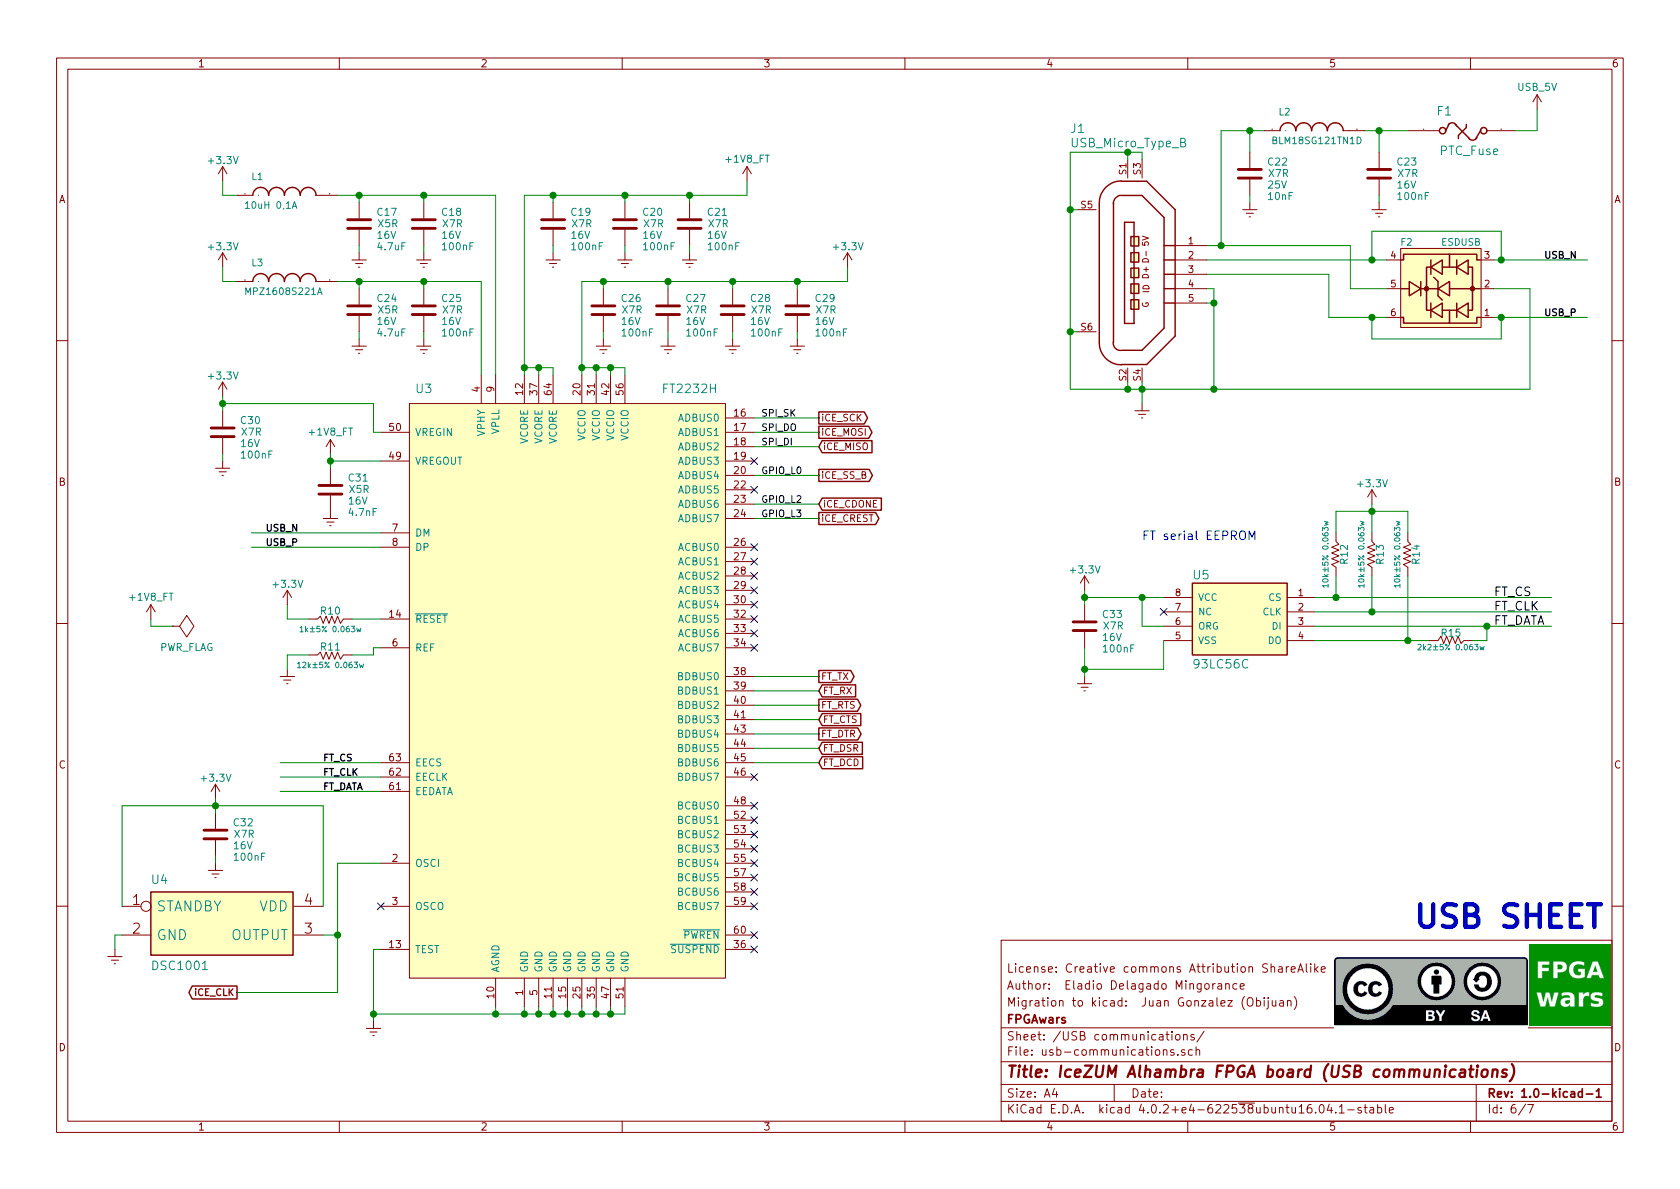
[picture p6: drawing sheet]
EESchema Schematic File Version 2
LIBS:icezum
EELAYER 25 0
EELAYER END
$Descr A4 11693 8268
encoding utf-8
Sheet 6 7
Title "IceZUM Alhambra FPGA board (USB communications)"
Date ""
Rev "1.0-kicad-1"
Comp "FPGAwars"
Comment1 "Migration to kicad:  Juan Gonzalez (Obijuan)"
Comment2 "Author:  Eladio Delagado Mingorance"
Comment3 "License: Creative commons Attribution ShareAlike "
Comment4 ""
$EndDescr
$Comp
L FT2232H U3
U 1 1
P 3950 4800
F 0 "U3" H 2950 6900 60  0000 C CNN
F 1 "FT2232H" H 4800 6900 60  0000 C CNN
F 2 "" H 3850 4900 60  0000 C CNN
F 3 "" H 3850 4900 60  0000 C CNN
	1    3950 4800
	1    0    0    -1  
$EndComp
$Comp
L USB_Micro_Type_B J1
U 1 1
P 8400 1450
F 0 "J1" V 9000 500 60  0000 L BNN
F 1 "USB_Micro_Type_B" V 8900 500 60  0000 L BNN
F 2 "" H 8400 1450 60  0000 C CNN
F 3 "" H 8400 1450 60  0000 C CNN
	1    8400 1450
	0    1    -1   0   
$EndComp
$Comp
L GNDREF #PWR0120
U 1 1
P 7950 2800
F 0 "#PWR0120" H 7950 2550 50  0001 C CNN
F 1 "GNDREF" H 7950 2650 50  0001 C CNN
F 2 "" H 7950 2800 50  0000 C CNN
F 3 "" H 7950 2800 50  0000 C CNN
	1    7950 2800
	1    0    0    -1  
$EndComp
$Comp
L ESDUSB F2
U 1 1
P 9650 1800
F 0 "F2" H 9790 1920 47  0000 C CNN
F 1 "ESDUSB" H 10170 1920 47  0000 C CNN
F 2 "" H 9700 1900 47  0000 C CNN
F 3 "" H 9700 1900 47  0000 C CNN
	1    9650 1800
	1    0    0    -1  
$EndComp
$Comp
L Inductor L2
U 1 1
P 8800 900
F 0 "L2" H 8900 1000 47  0000 L BNN
F 1 "BLM18SG121TN1D" H 8850 800 47  0000 L BNN
F 2 "" H 8800 900 60  0000 C CNN
F 3 "" H 8800 900 60  0000 C CNN
	1    8800 900 
	1    0    0    -1  
$EndComp
$Comp
L C C22
U 1 1
P 8700 1200
F 0 "C22" H 8820 1280 50  0000 L CNN
F 1 "10nF" H 8820 1040 50  0000 L CNN
F 2 "" H 8738 1050 50  0000 C CNN
F 3 "" H 8700 1200 50  0000 C CNN
F 4 "X7R" H 8900 1200 50  0000 C CNN "class"
F 5 "25V" H 8890 1120 50  0000 C CNN "Voltage"
	1    8700 1200
	1    0    0    -1  
$EndComp
$Comp
L GNDREF #PWR0121
U 1 1
P 8700 1400
F 0 "#PWR0121" H 8700 1150 50  0001 C CNN
F 1 "GNDREF" H 8700 1250 50  0001 C CNN
F 2 "" H 8700 1400 50  0000 C CNN
F 3 "" H 8700 1400 50  0000 C CNN
	1    8700 1400
	1    0    0    -1  
$EndComp
$Comp
L C C23
U 1 1
P 9600 1200
F 0 "C23" H 9720 1280 50  0000 L CNN
F 1 "100nF" H 9720 1040 50  0000 L CNN
F 2 "" H 9638 1050 50  0000 C CNN
F 3 "" H 9600 1200 50  0000 C CNN
F 4 "X7R" H 9800 1200 50  0000 C CNN "class"
F 5 "16V" H 9790 1120 50  0000 C CNN "Voltage"
	1    9600 1200
	1    0    0    -1  
$EndComp
$Comp
L GNDREF #PWR0122
U 1 1
P 9600 1400
F 0 "#PWR0122" H 9600 1150 50  0001 C CNN
F 1 "GNDREF" H 9600 1250 50  0001 C CNN
F 2 "" H 9600 1400 50  0000 C CNN
F 3 "" H 9600 1400 50  0000 C CNN
	1    9600 1400
	1    0    0    -1  
$EndComp
$Comp
L PTC_Fuse F1
U 1 1
P 9800 900
F 0 "F1" H 10000 1000 60  0000 L BNN
F 1 "PTC_Fuse" H 10020 724 60  0000 L BNN
F 2 "" H 9800 900 60  0000 C CNN
F 3 "" H 9800 900 60  0000 C CNN
	1    9800 900 
	1    0    0    -1  
$EndComp
$Comp
L USB_5V #PWR0123
U 1 1
P 10700 750
F 0 "#PWR0123" H 10700 600 50  0001 C CNN
F 1 "USB_5V" H 10700 900 50  0000 C CNN
F 2 "" H 10700 750 60  0000 C CNN
F 3 "" H 10700 750 60  0000 C CNN
	1    10700 750 
	1    0    0    -1  
$EndComp
Text Label 10750 1800 0    47   ~ 9
USB_N
Text Label 10750 2200 0    47   ~ 9
USB_P
$Comp
L +3.3V #PWR0124
U 1 1
P 1550 1250
F 0 "#PWR0124" H 1550 1100 50  0001 C CNN
F 1 "+3.3V" H 1550 1390 50  0000 C CNN
F 2 "" H 1550 1250 50  0000 C CNN
F 3 "" H 1550 1250 50  0000 C CNN
	1    1550 1250
	1    0    0    -1  
$EndComp
$Comp
L Inductor L1
U 1 1
P 1650 1350
F 0 "L1" H 1750 1450 47  0000 L BNN
F 1 "10uH 0,1A" H 1700 1250 47  0000 L BNN
F 2 "" H 1650 1350 60  0000 C CNN
F 3 "" H 1650 1350 60  0000 C CNN
	1    1650 1350
	1    0    0    -1  
$EndComp
$Comp
L C C17
U 1 1
P 2500 1550
F 0 "C17" H 2620 1630 50  0000 L CNN
F 1 "4.7uF" H 2620 1390 50  0000 L CNN
F 2 "" H 2538 1400 50  0000 C CNN
F 3 "" H 2500 1550 50  0000 C CNN
F 4 "X5R" H 2700 1550 50  0000 C CNN "class"
F 5 "16V" H 2690 1470 50  0000 C CNN "Voltage"
	1    2500 1550
	1    0    0    -1  
$EndComp
$Comp
L C C18
U 1 1
P 2950 1550
F 0 "C18" H 3070 1630 50  0000 L CNN
F 1 "100nF" H 3070 1390 50  0000 L CNN
F 2 "" H 2988 1400 50  0000 C CNN
F 3 "" H 2950 1550 50  0000 C CNN
F 4 "X7R" H 3150 1550 50  0000 C CNN "class"
F 5 "16V" H 3140 1470 50  0000 C CNN "Voltage"
	1    2950 1550
	1    0    0    -1  
$EndComp
$Comp
L GNDREF #PWR0125
U 1 1
P 2950 1750
F 0 "#PWR0125" H 2950 1500 50  0001 C CNN
F 1 "GNDREF" H 2950 1600 50  0001 C CNN
F 2 "" H 2950 1750 50  0000 C CNN
F 3 "" H 2950 1750 50  0000 C CNN
	1    2950 1750
	1    0    0    -1  
$EndComp
$Comp
L +3.3V #PWR0126
U 1 1
P 1550 1850
F 0 "#PWR0126" H 1550 1700 50  0001 C CNN
F 1 "+3.3V" H 1550 1990 50  0000 C CNN
F 2 "" H 1550 1850 50  0000 C CNN
F 3 "" H 1550 1850 50  0000 C CNN
	1    1550 1850
	1    0    0    -1  
$EndComp
$Comp
L Inductor L3
U 1 1
P 1650 1950
F 0 "L3" H 1750 2050 47  0000 L BNN
F 1 "MPZ1608S221A" H 1700 1850 47  0000 L BNN
F 2 "" H 1650 1950 60  0000 C CNN
F 3 "" H 1650 1950 60  0000 C CNN
	1    1650 1950
	1    0    0    -1  
$EndComp
$Comp
L C C24
U 1 1
P 2500 2150
F 0 "C24" H 2620 2230 50  0000 L CNN
F 1 "4.7uF" H 2620 1990 50  0000 L CNN
F 2 "" H 2538 2000 50  0000 C CNN
F 3 "" H 2500 2150 50  0000 C CNN
F 4 "X5R" H 2700 2150 50  0000 C CNN "class"
F 5 "16V" H 2690 2070 50  0000 C CNN "Voltage"
	1    2500 2150
	1    0    0    -1  
$EndComp
$Comp
L GNDREF #PWR0127
U 1 1
P 2500 2350
F 0 "#PWR0127" H 2500 2100 50  0001 C CNN
F 1 "GNDREF" H 2500 2200 50  0001 C CNN
F 2 "" H 2500 2350 50  0000 C CNN
F 3 "" H 2500 2350 50  0000 C CNN
	1    2500 2350
	1    0    0    -1  
$EndComp
$Comp
L C C25
U 1 1
P 2950 2150
F 0 "C25" H 3070 2230 50  0000 L CNN
F 1 "100nF" H 3070 1990 50  0000 L CNN
F 2 "" H 2988 2000 50  0000 C CNN
F 3 "" H 2950 2150 50  0000 C CNN
F 4 "X7R" H 3150 2150 50  0000 C CNN "class"
F 5 "16V" H 3140 2070 50  0000 C CNN "Voltage"
	1    2950 2150
	1    0    0    -1  
$EndComp
$Comp
L GNDREF #PWR0128
U 1 1
P 2950 2350
F 0 "#PWR0128" H 2950 2100 50  0001 C CNN
F 1 "GNDREF" H 2950 2200 50  0001 C CNN
F 2 "" H 2950 2350 50  0000 C CNN
F 3 "" H 2950 2350 50  0000 C CNN
	1    2950 2350
	1    0    0    -1  
$EndComp
$Comp
L +1V8_FT #PWR0129
U 1 1
P 5200 1250
F 0 "#PWR0129" H 5200 1100 50  0001 C CNN
F 1 "+1V8_FT" H 5200 1400 50  0000 C CNN
F 2 "" H 5200 1250 60  0000 C CNN
F 3 "" H 5200 1250 60  0000 C CNN
	1    5200 1250
	1    0    0    -1  
$EndComp
$Comp
L C C19
U 1 1
P 3850 1550
F 0 "C19" H 3970 1630 50  0000 L CNN
F 1 "100nF" H 3970 1390 50  0000 L CNN
F 2 "" H 3888 1400 50  0000 C CNN
F 3 "" H 3850 1550 50  0000 C CNN
F 4 "X7R" H 4050 1550 50  0000 C CNN "class"
F 5 "16V" H 4040 1470 50  0000 C CNN "Voltage"
	1    3850 1550
	1    0    0    -1  
$EndComp
$Comp
L C C20
U 1 1
P 4350 1550
F 0 "C20" H 4470 1630 50  0000 L CNN
F 1 "100nF" H 4470 1390 50  0000 L CNN
F 2 "" H 4388 1400 50  0000 C CNN
F 3 "" H 4350 1550 50  0000 C CNN
F 4 "X7R" H 4550 1550 50  0000 C CNN "class"
F 5 "16V" H 4540 1470 50  0000 C CNN "Voltage"
	1    4350 1550
	1    0    0    -1  
$EndComp
$Comp
L C C21
U 1 1
P 4800 1550
F 0 "C21" H 4920 1630 50  0000 L CNN
F 1 "100nF" H 4920 1390 50  0000 L CNN
F 2 "" H 4838 1400 50  0000 C CNN
F 3 "" H 4800 1550 50  0000 C CNN
F 4 "X7R" H 5000 1550 50  0000 C CNN "class"
F 5 "16V" H 4990 1470 50  0000 C CNN "Voltage"
	1    4800 1550
	1    0    0    -1  
$EndComp
$Comp
L C C26
U 1 1
P 4200 2150
F 0 "C26" H 4320 2230 50  0000 L CNN
F 1 "100nF" H 4320 1990 50  0000 L CNN
F 2 "" H 4238 2000 50  0000 C CNN
F 3 "" H 4200 2150 50  0000 C CNN
F 4 "X7R" H 4400 2150 50  0000 C CNN "class"
F 5 "16V" H 4390 2070 50  0000 C CNN "Voltage"
	1    4200 2150
	1    0    0    -1  
$EndComp
$Comp
L C C27
U 1 1
P 4650 2150
F 0 "C27" H 4770 2230 50  0000 L CNN
F 1 "100nF" H 4770 1990 50  0000 L CNN
F 2 "" H 4688 2000 50  0000 C CNN
F 3 "" H 4650 2150 50  0000 C CNN
F 4 "X7R" H 4850 2150 50  0000 C CNN "class"
F 5 "16V" H 4840 2070 50  0000 C CNN "Voltage"
	1    4650 2150
	1    0    0    -1  
$EndComp
$Comp
L C C28
U 1 1
P 5100 2150
F 0 "C28" H 5220 2230 50  0000 L CNN
F 1 "100nF" H 5220 1990 50  0000 L CNN
F 2 "" H 5138 2000 50  0000 C CNN
F 3 "" H 5100 2150 50  0000 C CNN
F 4 "X7R" H 5300 2150 50  0000 C CNN "class"
F 5 "16V" H 5290 2070 50  0000 C CNN "Voltage"
	1    5100 2150
	1    0    0    -1  
$EndComp
$Comp
L C C29
U 1 1
P 5550 2150
F 0 "C29" H 5670 2230 50  0000 L CNN
F 1 "100nF" H 5670 1990 50  0000 L CNN
F 2 "" H 5588 2000 50  0000 C CNN
F 3 "" H 5550 2150 50  0000 C CNN
F 4 "X7R" H 5750 2150 50  0000 C CNN "class"
F 5 "16V" H 5740 2070 50  0000 C CNN "Voltage"
	1    5550 2150
	1    0    0    -1  
$EndComp
$Comp
L GNDREF #PWR0130
U 1 1
P 4800 1750
F 0 "#PWR0130" H 4800 1500 50  0001 C CNN
F 1 "GNDREF" H 4800 1600 50  0001 C CNN
F 2 "" H 4800 1750 50  0000 C CNN
F 3 "" H 4800 1750 50  0000 C CNN
	1    4800 1750
	1    0    0    -1  
$EndComp
$Comp
L GNDREF #PWR0131
U 1 1
P 4350 1750
F 0 "#PWR0131" H 4350 1500 50  0001 C CNN
F 1 "GNDREF" H 4350 1600 50  0001 C CNN
F 2 "" H 4350 1750 50  0000 C CNN
F 3 "" H 4350 1750 50  0000 C CNN
	1    4350 1750
	1    0    0    -1  
$EndComp
$Comp
L GNDREF #PWR0132
U 1 1
P 3850 1750
F 0 "#PWR0132" H 3850 1500 50  0001 C CNN
F 1 "GNDREF" H 3850 1600 50  0001 C CNN
F 2 "" H 3850 1750 50  0000 C CNN
F 3 "" H 3850 1750 50  0000 C CNN
	1    3850 1750
	1    0    0    -1  
$EndComp
$Comp
L +3.3V #PWR0133
U 1 1
P 5900 1850
F 0 "#PWR0133" H 5900 1700 50  0001 C CNN
F 1 "+3.3V" H 5900 1990 50  0000 C CNN
F 2 "" H 5900 1850 50  0000 C CNN
F 3 "" H 5900 1850 50  0000 C CNN
	1    5900 1850
	1    0    0    -1  
$EndComp
$Comp
L GNDREF #PWR0134
U 1 1
P 4200 2350
F 0 "#PWR0134" H 4200 2100 50  0001 C CNN
F 1 "GNDREF" H 4200 2200 50  0001 C CNN
F 2 "" H 4200 2350 50  0000 C CNN
F 3 "" H 4200 2350 50  0000 C CNN
	1    4200 2350
	1    0    0    -1  
$EndComp
Wire Wire Line
	7950 1050 7950 1100
Wire Wire Line
	7450 1050 7950 1050
Wire Wire Line
	7450 1050 7450 2700
Wire Wire Line
	7450 2700 10650 2700
Wire Wire Line
	7850 1100 7850 1050
Connection ~ 7850 1050
Wire Wire Line
	7500 1450 7450 1450
Connection ~ 7450 1450
Wire Wire Line
	7500 2300 7450 2300
Connection ~ 7450 2300
Wire Wire Line
	7850 2650 7850 2700
Connection ~ 7850 2700
Wire Wire Line
	7950 2650 7950 2800
Connection ~ 7950 2700
Wire Wire Line
	8450 2000 8450 2700
Wire Wire Line
	8450 2100 8400 2100
Wire Wire Line
	8450 2000 8400 2000
Connection ~ 8450 2100
Wire Wire Line
	8700 900  8700 1050
Wire Wire Line
	8700 1350 8700 1400
Wire Wire Line
	8500 900  8800 900 
Wire Wire Line
	9600 900  9600 1050
Wire Wire Line
	9600 1350 9600 1400
Wire Wire Line
	9500 900  9800 900 
Wire Wire Line
	8400 1700 9400 1700
Wire Wire Line
	8500 1700 8500 900 
Connection ~ 8700 900 
Connection ~ 9600 900 
Wire Wire Line
	10550 900  10700 900 
Wire Wire Line
	10700 900  10700 750 
Wire Wire Line
	8400 1800 9650 1800
Wire Wire Line
	10400 1800 11050 1800
Wire Wire Line
	9550 1800 9550 1600
Wire Wire Line
	9550 1600 10450 1600
Wire Wire Line
	10450 1600 10450 1800
Connection ~ 10450 1800
Connection ~ 9550 1800
Wire Wire Line
	9400 1700 9400 2000
Wire Wire Line
	9400 2000 9650 2000
Connection ~ 8500 1700
Wire Wire Line
	8400 1900 9250 1900
Wire Wire Line
	9250 1900 9250 2200
Wire Wire Line
	9250 2200 9650 2200
Wire Wire Line
	10400 2200 11050 2200
Wire Wire Line
	10450 2200 10450 2350
Wire Wire Line
	10450 2350 9550 2350
Wire Wire Line
	9550 2350 9550 2200
Connection ~ 9550 2200
Connection ~ 10450 2200
Wire Wire Line
	10400 2000 10650 2000
Wire Wire Line
	10650 2000 10650 2700
Connection ~ 8450 2700
Wire Wire Line
	1550 1250 1550 1350
Wire Wire Line
	1550 1350 1650 1350
Wire Wire Line
	2500 1700 2500 1750
Wire Wire Line
	2500 1400 2500 1350
Wire Wire Line
	2350 1350 3450 1350
Wire Wire Line
	2950 1700 2950 1750
Wire Wire Line
	2950 1350 2950 1400
Connection ~ 2500 1350
Wire Wire Line
	1550 1850 1550 1950
Wire Wire Line
	1550 1950 1650 1950
Wire Wire Line
	2500 2300 2500 2350
Wire Wire Line
	2500 2000 2500 1950
Wire Wire Line
	2950 2300 2950 2350
Wire Wire Line
	2950 1950 2950 2000
Wire Wire Line
	3350 1950 3350 2600
Wire Wire Line
	3450 1350 3450 2600
Connection ~ 2950 1350
Wire Wire Line
	5200 1350 5200 1250
Wire Wire Line
	3650 1350 5200 1350
Wire Wire Line
	3650 1350 3650 2600
Wire Wire Line
	3850 2550 3850 2600
Wire Wire Line
	3650 2550 3850 2550
Connection ~ 3650 2550
Wire Wire Line
	3750 2600 3750 2550
Connection ~ 3750 2550
Wire Wire Line
	4800 1400 4800 1350
Connection ~ 4800 1350
Wire Wire Line
	4350 1400 4350 1350
Connection ~ 4350 1350
Wire Wire Line
	3850 1400 3850 1350
Connection ~ 3850 1350
Wire Wire Line
	4800 1750 4800 1700
Wire Wire Line
	4350 1750 4350 1700
Wire Wire Line
	3850 1750 3850 1700
Wire Wire Line
	4350 2550 4350 2600
Wire Wire Line
	4050 2550 4350 2550
Wire Wire Line
	4050 1950 4050 2600
Wire Wire Line
	4250 2600 4250 2550
Connection ~ 4250 2550
Wire Wire Line
	4150 2600 4150 2550
Connection ~ 4150 2550
Wire Wire Line
	5900 1950 5900 1850
Wire Wire Line
	4050 1950 5900 1950
Connection ~ 4050 2550
Wire Wire Line
	5100 2000 5100 1950
Connection ~ 5100 1950
Wire Wire Line
	5550 2000 5550 1950
Connection ~ 5550 1950
Wire Wire Line
	4200 2350 4200 2300
Wire Wire Line
	4200 2000 4200 1950
Connection ~ 4200 1950
Wire Wire Line
	4650 2000 4650 1950
Connection ~ 4650 1950
$Comp
L GNDREF #PWR0135
U 1 1
P 4650 2350
F 0 "#PWR0135" H 4650 2100 50  0001 C CNN
F 1 "GNDREF" H 4650 2200 50  0001 C CNN
F 2 "" H 4650 2350 50  0000 C CNN
F 3 "" H 4650 2350 50  0000 C CNN
	1    4650 2350
	1    0    0    -1  
$EndComp
$Comp
L GNDREF #PWR0136
U 1 1
P 5100 2350
F 0 "#PWR0136" H 5100 2100 50  0001 C CNN
F 1 "GNDREF" H 5100 2200 50  0001 C CNN
F 2 "" H 5100 2350 50  0000 C CNN
F 3 "" H 5100 2350 50  0000 C CNN
	1    5100 2350
	1    0    0    -1  
$EndComp
$Comp
L GNDREF #PWR0137
U 1 1
P 5550 2350
F 0 "#PWR0137" H 5550 2100 50  0001 C CNN
F 1 "GNDREF" H 5550 2200 50  0001 C CNN
F 2 "" H 5550 2350 50  0000 C CNN
F 3 "" H 5550 2350 50  0000 C CNN
	1    5550 2350
	1    0    0    -1  
$EndComp
Wire Wire Line
	5550 2350 5550 2300
Wire Wire Line
	5100 2350 5100 2300
Wire Wire Line
	4650 2350 4650 2300
Wire Wire Line
	2350 1950 3350 1950
Connection ~ 2500 1950
Connection ~ 2950 1950
$Comp
L GNDREF #PWR0138
U 1 1
P 2500 1750
F 0 "#PWR0138" H 2500 1500 50  0001 C CNN
F 1 "GNDREF" H 2500 1600 50  0001 C CNN
F 2 "" H 2500 1750 50  0000 C CNN
F 3 "" H 2500 1750 50  0000 C CNN
	1    2500 1750
	1    0    0    -1  
$EndComp
$Comp
L C C30
U 1 1
P 1550 3000
F 0 "C30" H 1670 3080 50  0000 L CNN
F 1 "100nF" H 1670 2840 50  0000 L CNN
F 2 "" H 1588 2850 50  0000 C CNN
F 3 "" H 1550 3000 50  0000 C CNN
F 4 "X7R" H 1750 3000 50  0000 C CNN "class"
F 5 "16V" H 1740 2920 50  0000 C CNN "Voltage"
	1    1550 3000
	1    0    0    -1  
$EndComp
$Comp
L GNDREF #PWR0139
U 1 1
P 1550 3200
F 0 "#PWR0139" H 1550 2950 50  0001 C CNN
F 1 "GNDREF" H 1550 3050 50  0001 C CNN
F 2 "" H 1550 3200 50  0000 C CNN
F 3 "" H 1550 3200 50  0000 C CNN
	1    1550 3200
	1    0    0    -1  
$EndComp
Wire Wire Line
	1550 3200 1550 3150
$Comp
L +3.3V #PWR0140
U 1 1
P 1550 2750
F 0 "#PWR0140" H 1550 2600 50  0001 C CNN
F 1 "+3.3V" H 1550 2890 50  0000 C CNN
F 2 "" H 1550 2750 50  0000 C CNN
F 3 "" H 1550 2750 50  0000 C CNN
	1    1550 2750
	1    0    0    -1  
$EndComp
Wire Wire Line
	1550 2750 1550 2850
$Comp
L +1V8_FT #PWR0141
U 1 1
P 2300 3150
F 0 "#PWR0141" H 2300 3000 50  0001 C CNN
F 1 "+1V8_FT" H 2300 3300 50  0000 C CNN
F 2 "" H 2300 3150 60  0000 C CNN
F 3 "" H 2300 3150 60  0000 C CNN
	1    2300 3150
	1    0    0    -1  
$EndComp
$Comp
L C C31
U 1 1
P 2300 3400
F 0 "C31" H 2420 3480 50  0000 L CNN
F 1 "4.7nF" H 2420 3240 50  0000 L CNN
F 2 "" H 2338 3250 50  0000 C CNN
F 3 "" H 2300 3400 50  0000 C CNN
F 4 "X5R" H 2500 3400 50  0000 C CNN "class"
F 5 "16V" H 2490 3320 50  0000 C CNN "Voltage"
	1    2300 3400
	1    0    0    -1  
$EndComp
Wire Wire Line
	2300 3150 2300 3250
Wire Wire Line
	2300 3200 2650 3200
Connection ~ 2300 3200
$Comp
L GNDREF #PWR0142
U 1 1
P 2300 3550
F 0 "#PWR0142" H 2300 3300 50  0001 C CNN
F 1 "GNDREF" H 2300 3400 50  0001 C CNN
F 2 "" H 2300 3550 50  0000 C CNN
F 3 "" H 2300 3550 50  0000 C CNN
	1    2300 3550
	1    0    0    -1  
$EndComp
Wire Wire Line
	2650 3700 1750 3700
Wire Wire Line
	2650 3800 1750 3800
Text Label 1850 3700 0    47   ~ 9
USB_N
Text Label 1850 3800 0    47   ~ 9
USB_P
Wire Wire Line
	2650 3000 2600 3000
Wire Wire Line
	2600 3000 2600 2800
Wire Wire Line
	2600 2800 1550 2800
Connection ~ 1550 2800
$Comp
L R R10
U 1 1
P 2150 4300
F 0 "R10" V 2210 4150 50  0000 C CNN
F 1 "1k±5% 0.063w" V 2080 4150 39  0000 C CNN
F 2 "" V 2080 4300 50  0000 C CNN
F 3 "" H 2150 4300 50  0000 C CNN
	1    2150 4300
	0    -1   -1   0   
$EndComp
$Comp
L R R11
U 1 1
P 2150 4550
F 0 "R11" V 2210 4400 50  0000 C CNN
F 1 "12k±5% 0.063w" V 2080 4400 39  0000 C CNN
F 2 "" V 2080 4550 50  0000 C CNN
F 3 "" H 2150 4550 50  0000 C CNN
	1    2150 4550
	0    -1   -1   0   
$EndComp
Wire Wire Line
	2650 4300 2450 4300
Wire Wire Line
	2650 4500 2600 4500
Wire Wire Line
	2600 4500 2600 4550
Wire Wire Line
	2600 4550 2450 4550
$Comp
L +3.3V #PWR0143
U 1 1
P 2000 4200
F 0 "#PWR0143" H 2000 4050 50  0001 C CNN
F 1 "+3.3V" H 2000 4340 50  0000 C CNN
F 2 "" H 2000 4200 50  0000 C CNN
F 3 "" H 2000 4200 50  0000 C CNN
	1    2000 4200
	1    0    0    -1  
$EndComp
Wire Wire Line
	2000 4200 2000 4300
Wire Wire Line
	2000 4300 2150 4300
$Comp
L GNDREF #PWR0144
U 1 1
P 2000 4650
F 0 "#PWR0144" H 2000 4400 50  0001 C CNN
F 1 "GNDREF" H 2000 4500 50  0001 C CNN
F 2 "" H 2000 4650 50  0000 C CNN
F 3 "" H 2000 4650 50  0000 C CNN
	1    2000 4650
	1    0    0    -1  
$EndComp
Wire Wire Line
	2150 4550 2000 4550
Wire Wire Line
	2000 4550 2000 4650
Wire Wire Line
	2650 5300 1950 5300
Wire Wire Line
	2650 5400 1950 5400
Wire Wire Line
	2650 5500 1950 5500
Text Label 2250 5300 0    47   ~ 9
FT_CS
Text Label 2250 5400 0    47   ~ 9
FT_CLK
Text Label 2250 5500 0    47   ~ 9
FT_DATA
NoConn ~ 2650 6300
Wire Wire Line
	4350 7050 4350 7000
Wire Wire Line
	2600 7050 4350 7050
Wire Wire Line
	2600 6600 2600 7100
Wire Wire Line
	2600 6600 2650 6600
$Comp
L GNDREF #PWR0145
U 1 1
P 2600 7100
F 0 "#PWR0145" H 2600 6850 50  0001 C CNN
F 1 "GNDREF" H 2600 6950 50  0001 C CNN
F 2 "" H 2600 7100 50  0000 C CNN
F 3 "" H 2600 7100 50  0000 C CNN
	1    2600 7100
	1    0    0    -1  
$EndComp
Connection ~ 2600 7050
Wire Wire Line
	3450 7000 3450 7050
Connection ~ 3450 7050
Wire Wire Line
	3650 7000 3650 7050
Connection ~ 3650 7050
Wire Wire Line
	3750 7000 3750 7050
Connection ~ 3750 7050
Wire Wire Line
	3850 7000 3850 7050
Connection ~ 3850 7050
Wire Wire Line
	3950 7000 3950 7050
Connection ~ 3950 7050
Wire Wire Line
	4050 7000 4050 7050
Connection ~ 4050 7050
Wire Wire Line
	4150 7000 4150 7050
Connection ~ 4150 7050
Wire Wire Line
	4250 7000 4250 7050
Connection ~ 4250 7050
$Comp
L DSC1001 U4
U 1 1
P 1050 6200
F 0 "U4" H 1050 6250 60  0000 L BNN
F 1 "DSC1001" H 1050 5650 60  0000 L BNN
F 2 "" H 1050 6200 60  0000 C CNN
F 3 "" H 1050 6200 60  0000 C CNN
	1    1050 6200
	1    0    0    -1  
$EndComp
$Comp
L C C32
U 1 1
P 1500 5800
F 0 "C32" H 1620 5880 50  0000 L CNN
F 1 "100nF" H 1620 5640 50  0000 L CNN
F 2 "" H 1538 5650 50  0000 C CNN
F 3 "" H 1500 5800 50  0000 C CNN
F 4 "X7R" H 1700 5800 50  0000 C CNN "class"
F 5 "16V" H 1690 5720 50  0000 C CNN "Voltage"
	1    1500 5800
	1    0    0    -1  
$EndComp
$Comp
L GNDREF #PWR0146
U 1 1
P 1500 6000
F 0 "#PWR0146" H 1500 5750 50  0001 C CNN
F 1 "GNDREF" H 1500 5850 50  0001 C CNN
F 2 "" H 1500 6000 50  0000 C CNN
F 3 "" H 1500 6000 50  0000 C CNN
	1    1500 6000
	1    0    0    -1  
$EndComp
Wire Wire Line
	1500 6000 1500 5950
$Comp
L +3.3V #PWR0147
U 1 1
P 1500 5550
F 0 "#PWR0147" H 1500 5400 50  0001 C CNN
F 1 "+3.3V" H 1500 5690 50  0000 C CNN
F 2 "" H 1500 5550 50  0000 C CNN
F 3 "" H 1500 5550 50  0000 C CNN
	1    1500 5550
	1    0    0    -1  
$EndComp
Wire Wire Line
	1500 5550 1500 5650
Wire Wire Line
	2250 5600 2250 6300
Wire Wire Line
	850  5600 2250 5600
Connection ~ 1500 5600
Wire Wire Line
	850  6300 850  5600
$Comp
L GNDREF #PWR0148
U 1 1
P 800 6600
F 0 "#PWR0148" H 800 6350 50  0001 C CNN
F 1 "GNDREF" H 800 6450 50  0001 C CNN
F 2 "" H 800 6600 50  0000 C CNN
F 3 "" H 800 6600 50  0000 C CNN
	1    800  6600
	1    0    0    -1  
$EndComp
Wire Wire Line
	800  6600 800  6500
Wire Wire Line
	800  6500 850  6500
Wire Wire Line
	2250 6500 2350 6500
Wire Wire Line
	2350 6000 2350 6900
Wire Wire Line
	2350 6000 2650 6000
Text GLabel 1650 6900 0    47   Output ~ 9
iCE_CLK
Wire Wire Line
	2350 6900 1650 6900
Connection ~ 2350 6500
$Comp
L +1V8_FT #PWR0149
U 1 1
P 1050 4300
F 0 "#PWR0149" H 1050 4150 50  0001 C CNN
F 1 "+1V8_FT" H 1050 4450 50  0000 C CNN
F 2 "" H 1050 4300 60  0000 C CNN
F 3 "" H 1050 4300 60  0000 C CNN
	1    1050 4300
	1    0    0    -1  
$EndComp
$Comp
L PWR_FLAG #FLG0150
U 1 1
P 1200 4350
F 0 "#FLG0150" H 1200 4445 50  0001 C CNN
F 1 "PWR_FLAG" V 1350 4450 50  0000 C CNN
F 2 "" H 1200 4350 50  0000 C CNN
F 3 "" H 1200 4350 50  0000 C CNN
	1    1200 4350
	0    1    1    0   
$EndComp
Wire Wire Line
	1200 4350 1050 4350
Wire Wire Line
	1050 4350 1050 4300
$Comp
L 93LC56C U5
U 1 1
P 8300 4050
F 0 "U5" H 8300 4070 60  0000 L BNN
F 1 "93LC56C" H 8300 3450 60  0000 L BNN
F 2 "" H 8300 4050 60  0000 C CNN
F 3 "" H 8300 4050 60  0000 C CNN
	1    8300 4050
	1    0    0    -1  
$EndComp
NoConn ~ 8100 4250
$Comp
L C C33
U 1 1
P 7550 4350
F 0 "C33" H 7670 4430 50  0000 L CNN
F 1 "100nF" H 7670 4190 50  0000 L CNN
F 2 "" H 7588 4200 50  0000 C CNN
F 3 "" H 7550 4350 50  0000 C CNN
F 4 "X7R" H 7750 4350 50  0000 C CNN "class"
F 5 "16V" H 7740 4270 50  0000 C CNN "Voltage"
	1    7550 4350
	1    0    0    -1  
$EndComp
$Comp
L GNDREF #PWR0151
U 1 1
P 7550 4700
F 0 "#PWR0151" H 7550 4450 50  0001 C CNN
F 1 "GNDREF" H 7550 4550 50  0001 C CNN
F 2 "" H 7550 4700 50  0000 C CNN
F 3 "" H 7550 4700 50  0000 C CNN
	1    7550 4700
	1    0    0    -1  
$EndComp
Wire Wire Line
	7550 4500 7550 4700
$Comp
L +3.3V #PWR0152
U 1 1
P 7550 4100
F 0 "#PWR0152" H 7550 3950 50  0001 C CNN
F 1 "+3.3V" H 7550 4240 50  0000 C CNN
F 2 "" H 7550 4100 50  0000 C CNN
F 3 "" H 7550 4100 50  0000 C CNN
	1    7550 4100
	1    0    0    -1  
$EndComp
Wire Wire Line
	7550 4100 7550 4200
Wire Wire Line
	7550 4150 8100 4150
Connection ~ 7550 4150
Wire Wire Line
	8100 4350 7950 4350
Wire Wire Line
	7950 4350 7950 4150
Connection ~ 7950 4150
Wire Wire Line
	8100 4450 8100 4650
Wire Wire Line
	8100 4650 7550 4650
Connection ~ 7550 4650
$Comp
L +3.3V #PWR0153
U 1 1
P 9550 3500
F 0 "#PWR0153" H 9550 3350 50  0001 C CNN
F 1 "+3.3V" H 9550 3640 50  0000 C CNN
F 2 "" H 9550 3500 50  0000 C CNN
F 3 "" H 9550 3500 50  0000 C CNN
	1    9550 3500
	1    0    0    -1  
$EndComp
$Comp
L R R12
U 1 1
P 9300 3700
F 0 "R12" V 9360 3550 50  0000 C CNN
F 1 "10k±5% 0.063w" V 9230 3550 39  0000 C CNN
F 2 "" V 9230 3700 50  0000 C CNN
F 3 "" H 9300 3700 50  0000 C CNN
	1    9300 3700
	1    0    0    -1  
$EndComp
Wire Wire Line
	9150 4150 10800 4150
Wire Wire Line
	9300 4150 9300 4000
$Comp
L R R13
U 1 1
P 9550 3700
F 0 "R13" V 9610 3550 50  0000 C CNN
F 1 "10k±5% 0.063w" V 9480 3550 39  0000 C CNN
F 2 "" V 9480 3700 50  0000 C CNN
F 3 "" H 9550 3700 50  0000 C CNN
	1    9550 3700
	1    0    0    -1  
$EndComp
$Comp
L R R14
U 1 1
P 9800 3700
F 0 "R14" V 9860 3550 50  0000 C CNN
F 1 "10k±5% 0.063w" V 9730 3550 39  0000 C CNN
F 2 "" V 9730 3700 50  0000 C CNN
F 3 "" H 9800 3700 50  0000 C CNN
	1    9800 3700
	1    0    0    -1  
$EndComp
Wire Wire Line
	9550 3500 9550 3700
Wire Wire Line
	9300 3700 9300 3550
Wire Wire Line
	9300 3550 9800 3550
Connection ~ 9550 3550
Wire Wire Line
	9800 3550 9800 3700
Wire Wire Line
	9150 4250 10800 4250
Wire Wire Line
	9550 4250 9550 4000
Wire Wire Line
	9150 4450 9950 4450
Wire Wire Line
	9800 4450 9800 4000
$Comp
L R R15
U 1 1
P 10250 4450
F 0 "R15" V 10200 4300 50  0000 C CNN
F 1 "2k2±5% 0.063w" V 10300 4300 39  0000 C CNN
F 2 "" V 10180 4450 50  0000 C CNN
F 3 "" H 10250 4450 50  0000 C CNN
	1    10250 4450
	0    1    1    0   
$EndComp
Connection ~ 9800 4450
Wire Wire Line
	9150 4350 10800 4350
Wire Wire Line
	10350 4350 10350 4450
Wire Wire Line
	10350 4450 10250 4450
Connection ~ 9300 4150
Text Label 10400 4150 0    60   ~ 0
FT_CS
Connection ~ 9550 4250
Text Label 10400 4250 0    60   ~ 0
FT_CLK
Connection ~ 10350 4350
Text Label 10400 4350 0    60   ~ 0
FT_DATA
Text Notes 7950 3750 0    60   ~ 0
FT serial EEPROM
Text GLabel 5700 2900 2    47   Output ~ 0
iCE_SCK
Wire Wire Line
	5250 2900 5700 2900
Text GLabel 5700 3000 2    47   Output ~ 0
iCE_MOSI
Wire Wire Line
	5250 3000 5700 3000
Text Label 5300 2900 0    47   ~ 0
SPI_SK
Text Label 5300 3000 0    47   ~ 0
SPI_DO
Text GLabel 5700 3100 2    47   Input ~ 0
iCE_MISO
Wire Wire Line
	5250 3100 5700 3100
Text Label 5300 3100 0    47   ~ 0
SPI_DI
NoConn ~ 5250 3200
Text GLabel 5700 3300 2    47   Output ~ 0
iCE_SS_B
Wire Wire Line
	5250 3300 5700 3300
Text Label 5300 3300 0    47   ~ 0
GPIO_L0
NoConn ~ 5250 3400
Text GLabel 5700 3500 2    47   Input ~ 0
iCE_CDONE
Wire Wire Line
	5250 3500 5700 3500
Text Label 5300 3500 0    47   ~ 0
GPIO_L2
Text GLabel 5700 3600 2    47   Output ~ 0
iCE_CREST
Wire Wire Line
	5250 3600 5700 3600
Text Label 5300 3600 0    47   ~ 0
GPIO_L3
NoConn ~ 5250 3800
NoConn ~ 5250 3900
NoConn ~ 5250 4000
NoConn ~ 5250 4100
NoConn ~ 5250 4200
NoConn ~ 5250 4300
NoConn ~ 5250 4400
NoConn ~ 5250 4500
Text GLabel 5700 4700 2    47   Output ~ 0
FT_TX
Wire Wire Line
	5250 4700 5700 4700
Text GLabel 5700 4800 2    47   Input ~ 0
FT_RX
Wire Wire Line
	5700 4800 5250 4800
Text GLabel 5700 4900 2    47   Output ~ 0
FT_RTS
Wire Wire Line
	5250 4900 5700 4900
Text GLabel 5700 5000 2    47   Input ~ 0
FT_CTS
Wire Wire Line
	5700 5000 5250 5000
Text GLabel 5700 5100 2    47   Output ~ 0
FT_DTR
Wire Wire Line
	5700 5100 5250 5100
Text GLabel 5700 5200 2    47   Input ~ 0
FT_DSR
Wire Wire Line
	5700 5200 5250 5200
Text GLabel 5700 5300 2    47   Input ~ 0
FT_DCD
NoConn ~ 5250 5400
Wire Wire Line
	5250 5300 5700 5300
NoConn ~ 5250 5600
NoConn ~ 5250 5700
NoConn ~ 5250 5800
NoConn ~ 5250 5900
NoConn ~ 5250 6000
NoConn ~ 5250 6100
NoConn ~ 5250 6200
NoConn ~ 5250 6300
NoConn ~ 5250 6500
NoConn ~ 5250 6600
Text Notes 9850 6450 0    157  ~ 31
USB SHEET
$EndSCHEMATC
